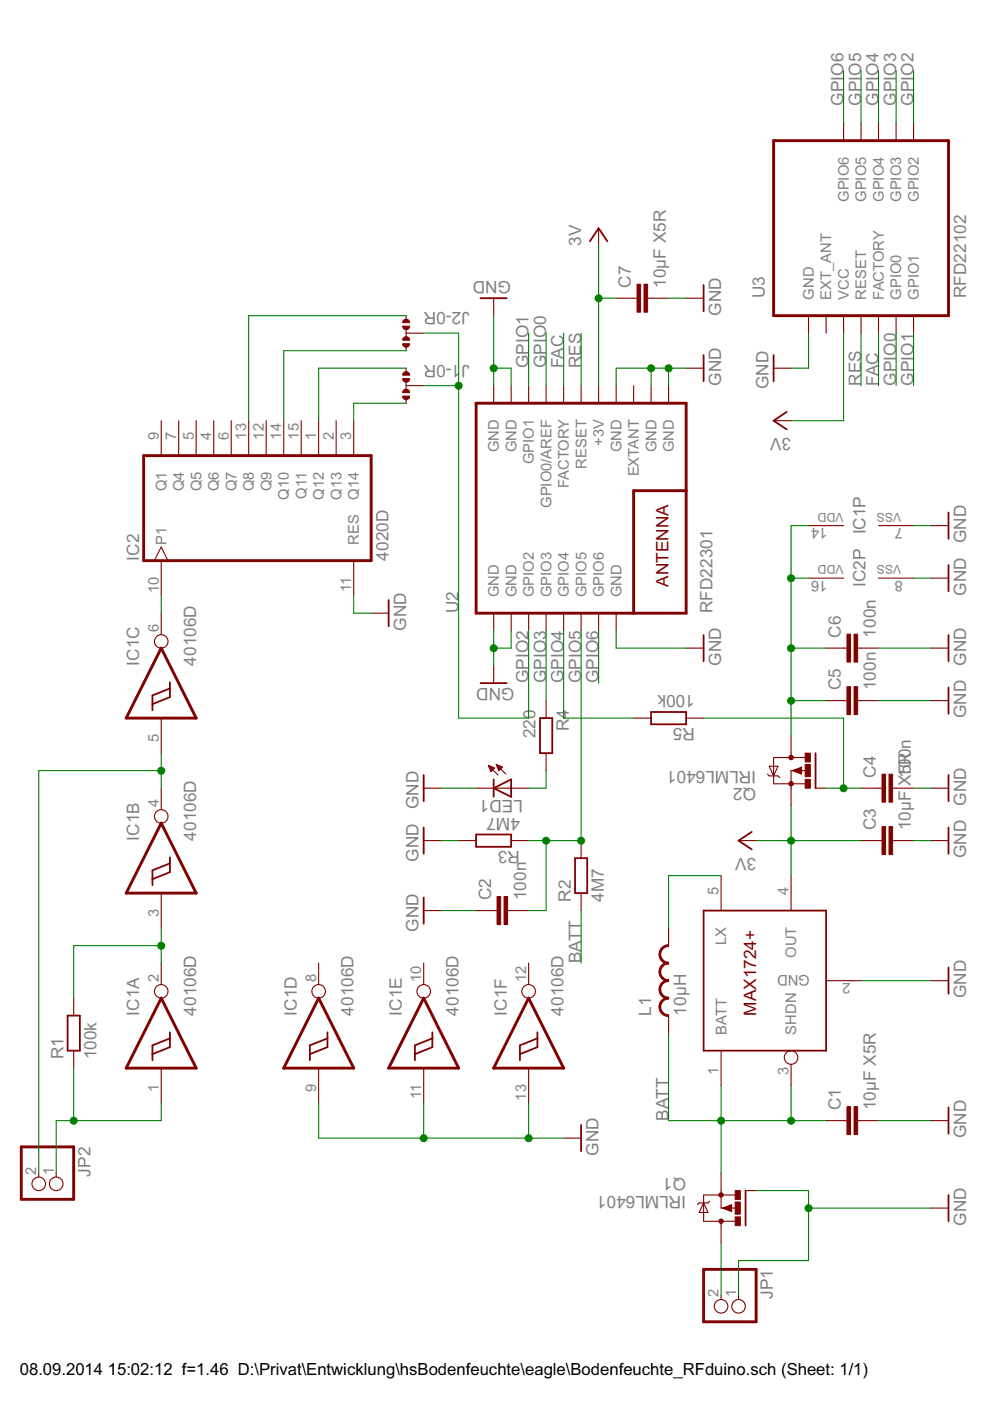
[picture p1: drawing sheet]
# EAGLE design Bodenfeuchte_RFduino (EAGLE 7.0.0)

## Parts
C1  10µF X5R  C-EUC0805  [C0805]
C2  100n  C-EUC0805  [C0805]
C3  10µF X5R  C-EUC0805  [C0805]
C4  100n  C-EUC0805  [C0805]
C5  100n  C-EUC0805  [C0805]
C6  100n  C-EUC0805  [C0805]
C7  10µF X5R  C-EUC0805  [C0805]
IC1  40106D  [SO14]
IC2  4020D  [SO16]
J1  0R-JUMPA  [A0R-JMP]
J2  0R-JUMPA  [A0R-JMP]
JP1  PINHD-1X2  [1X02]
JP2  PINHD-1X2  [1X02]
L1  10µH  DS1608C  [DS1608]
LED1  LEDCHIPLED_1206  [CHIPLED_1206]
Q1  IRLML6401  IRLML5203  [MICRO3]
Q2  IRLML6401  IRLML5203  [MICRO3]
R1  100k  R-EU_R0805  [R0805]
R2  4M7  R-EU_R0805  [R0805]
R3  4M7  R-EU_R0805  [R0805]
R4  220  R-EU_R0805  [R0805]
R5  100k  R-EU_R0805  [R0805]
U1  MAX1724  [SOT23-5L]
U2  RFD22301  [RFD22301]
U3  RFD22102  [RFD22102]

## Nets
BATT: C1.1 L1.P$2 Q1.2(S) R2.1 U1.1(BATT) U1.3(SHDN)
FAC: U2.15(FACTORY) U3.FACTORY
GND: C1.2 C2.1 C3.2 C4.2 C5.2 C6.2 C7.2 IC1.7(P:VSS) IC1.9(D:I) IC1.11(E:I) IC1.13(F:I) IC2.8(VSS) IC2.11(RES) JP1.1 LED1.C Q1.1(G) R3.2 U1.2(GND) U2.1(GND) U2.2(GND) U2.8(GND) U2.9(GND) U2.10(GND) U2.12(GND) U2.18(GND) U2.19(GND) U3.GND
GPIO0: U2.16(GPIO0/AREF) U3.GPIO0
GPIO1: U2.17(GPIO1) U3.GPIO1
GPIO2: J1.2 J2.2 U2.3(GPIO2) U3.GPIO2
GPIO3: R4.1 U2.4(GPIO3) U3.GPIO3
GPIO4: R5.2 U2.5(GPIO4) U3.GPIO4
GPIO5: C2.2 R2.2 R3.1 U2.6(GPIO5) U3.GPIO5
GPIO6: U2.7(GPIO6) U3.GPIO6
N$1: L1.P$1 U1.5(LX)
N$2: JP1.2 Q1.3(D)
N$3: LED1.A R4.2
N$4: IC2.1(Q12) J1.1
N$5: IC1.6(C:O) IC2.10(P1)
N$6: IC1.4(B:O) IC1.5(C:I) JP2.2
N$7: IC1.2(A:O) IC1.3(B:I) R1.2
N$8: C4.1 Q2.1(G) R5.1
N$9: C5.1 C6.1 IC1.14(P:VDD) IC2.16(VDD) Q2.3(D)
N$10: IC1.1(A:I) JP2.1 R1.1
N$11: IC2.14(Q10) J2.3
N$12: IC2.13(Q8) J2.1
N$14: IC2.3(Q14) J1.3
RES: U2.14(RESET) U3.RESET
VCC: C3.1 C7.1 Q2.2(S) U1.4(OUT) U2.13(+3V) U3.VCC ; supply symbol labelled 3V
Unconnected: IC1.8(D:O) IC1.10(E:O) IC1.12(F:O) IC2.2(Q13) IC2.4(Q6) IC2.5(Q5) IC2.6(Q7) IC2.7(Q4) IC2.9(Q1) IC2.12(Q9) IC2.15(Q11) U2.11(EXTANT) U3.EXT_ANT
